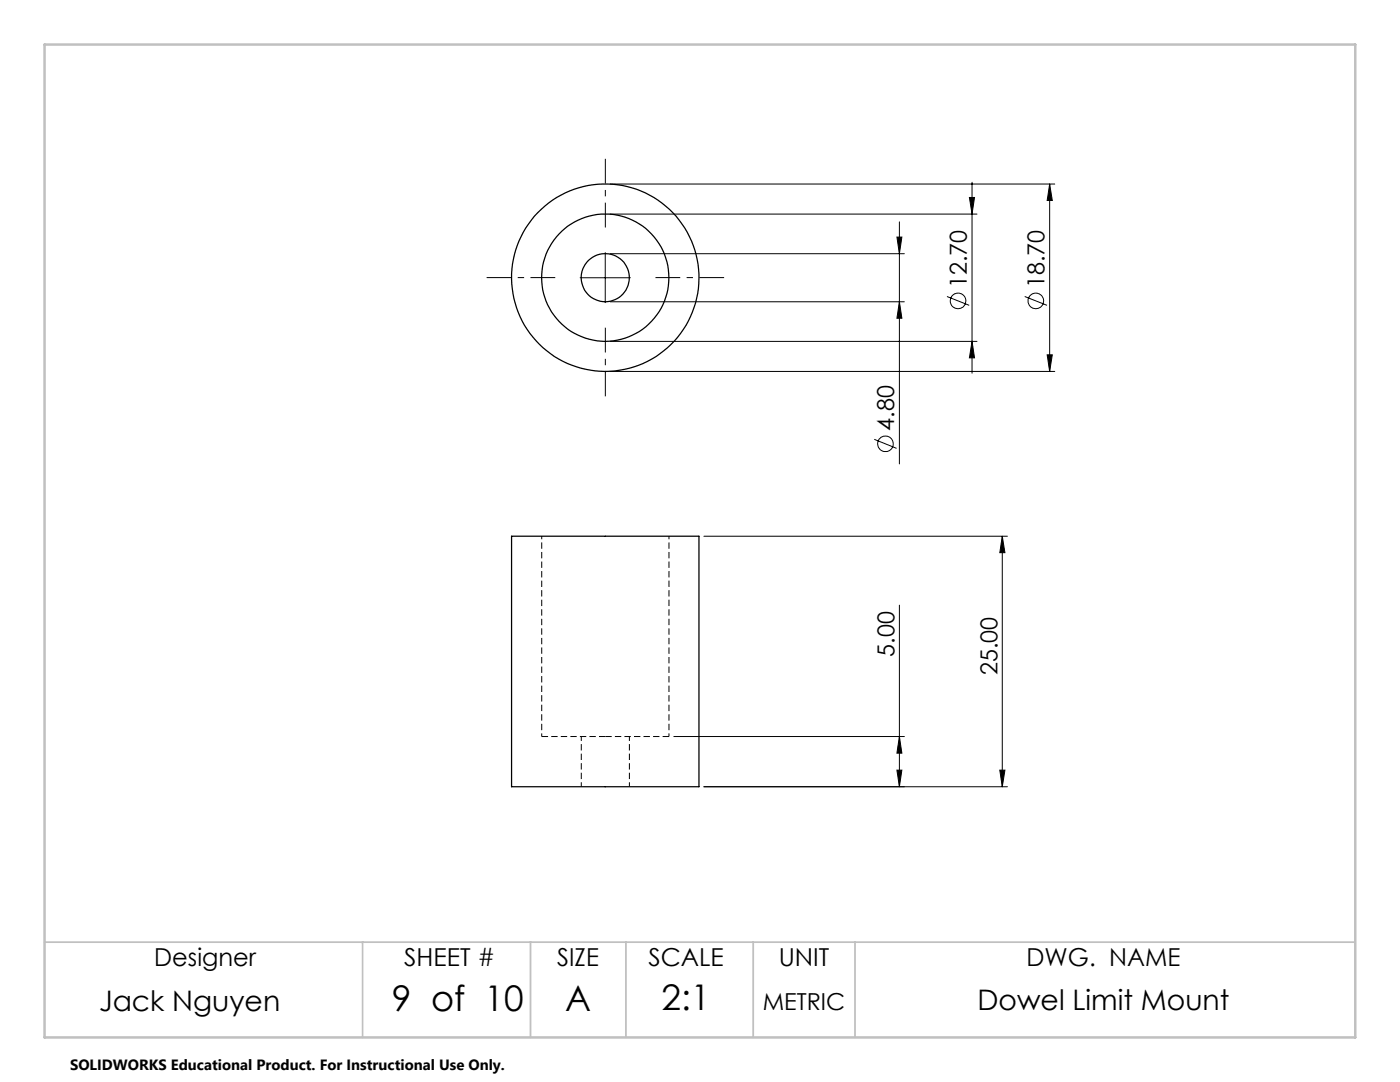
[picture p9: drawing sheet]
<svg xmlns="http://www.w3.org/2000/svg" width="279mm" height="216mm" viewBox="0 0 279 216" stroke-linecap="round" stroke-linejoin="round" font-family="sans-serif">
<path d="M108.1 147h12.7M120.8 147h12.7" fill="none" stroke="#000" stroke-width=".2" stroke-dasharray="1.3 .6" stroke-linecap="butt"/>
<path d="M108.1 107v40M133.5 147v-40" fill="none" stroke="#000" stroke-width=".2" stroke-dasharray="1.3 .6" stroke-dashoffset=".6" stroke-linecap="butt"/>
<path d="M116 147v10M125.6 157v-10" fill="none" stroke="#000" stroke-width=".2" stroke-dasharray="1.3 .6" stroke-dashoffset=".4" stroke-linecap="butt"/>
<g fill="none" stroke="#000" stroke-width=".25">
<path d="M102.1 107h37.4v50h-37.4z"/>
<circle cx="120.8" cy="55.4" r="4.8"/>
<circle cx="120.8" cy="55.4" r="18.7"/>
<circle cx="120.8" cy="55.4" r="12.7"/>
</g>
<g fill="none" stroke="#000" stroke-width=".2">
<path d="M121.8 36.7h88.7M193.5 39.4h1l-.5 3.3zM194 36.4v38.1M209.5 36.7l.5 3.3h-1zM209.5 36.7v37.4M115.8 55.4h10M120.8 50.4v10M121.8 42.7h73.2M121.8 50.6h58.7M179 47.3h1l-.5 3.3zM179.5 44.3v48.3M189 59.2l4.4 1.7"/>
<path d="M204.5 59.2l4.5 1.7M121.8 68.1h73.2M121.8 60.2h58.7M121.8 74.1h88.7M179.5 60.2l.5 3.3h-1zM194 68.1l.5 3.3h-1zM209 70.8h1l-.5 3.3zM174.5 87.7l4.4 1.8M140.5 107h60.5M200 107l.6 3.3h-1.1zM200 107v50M179.5 120.8v36.2"/>
<path d="M134.5 147h46M140.5 157h60.5M179 153.7h1l-.5 3.3zM179.5 147l.5 3.3h-1zM199.5 153.7h1.1l-.6 3.3z"/>
<circle cx="191.2" cy="60" r="1.55"/>
<circle cx="206.7" cy="60" r="1.55"/>
<circle cx="176.7" cy="88.6" r="1.56"/>
</g>
<path d="M110.8 55.4h-13.7M120.8 45.4v-13.7M130.8 55.4h13.7M120.8 65.4v13.7" fill="none" stroke="#000" stroke-width=".2" stroke-dasharray="15.2 1.3 1.3 1.3" stroke-dashoffset="10.3" stroke-linecap="butt"/>
<path d="M8.9 188h261.6M72.4 188v19M105.9 188v19M124.9 188v19M150.3 188v19M170.6 188v19" fill="none" stroke="#c0c0c0" stroke-width=".35"/>
<path d="M8.9 8.9h261.6v198.1h-261.6z" fill="none" stroke="#c0c0c0" stroke-width=".5"/>
<g fill="#000">
<path d="M179.5 147l.5 3.3h-1zM179 153.7h1l-.5 3.3zM193.5 39.4h1l-.5 3.3zM194 68.1l.5 3.3h-1zM179 47.3h1l-.5 3.3zM179.5 60.2l.5 3.3h-1zM209.5 36.7l.5 3.3h-1zM209 70.8h1l-.5 3.3z"/>
<path d="M199.5 153.7h1.1l-.6 3.3zM200 107l.6 3.3h-1.1z"/>
</g>
<g font-size="7.1">
<text x="78.2" y="201.7">9 of 10</text>
<text x="112.8" y="201.7">A</text>
<text x="132" y="201.6">2:1</text>
</g>
<g font-size="5.6">
<text x="19.8" y="201.7">Jack Nguyen</text>
<text x="195.1" y="201.6">Dowel Limit Mount</text>
</g>
<g font-size="4.9">
<text x="30.8" y="192.8">Designer</text>
<text x="80.7" y="192.8">SHEET #</text>
<text x="111.2" y="192.8">SIZE</text>
<text x="129.4" y="192.8">SCALE</text>
<text x="155.4" y="192.8">UNIT</text>
<text x="204.9" y="192.8">DWG. NAME</text>
</g>
<g font-size="4.7">
<text x="192.9" y="57.5" transform="rotate(-90 192.9 57.5)">12.70</text>
<text x="208.4" y="57.5" transform="rotate(-90 208.4 57.5)">18.70</text>
<text x="178.4" y="86" transform="rotate(-90 178.4 86)">4.80</text>
<text x="178.5" y="131.1" transform="rotate(-90 178.5 131.1)">5.00</text>
<text x="199" y="134.7" transform="rotate(-90 199 134.7)">25.00</text>
<text x="152.2" y="201.6">METRIC</text>
</g>
<text font-size="3" x="14" y="213.5">SOLIDWORKS Educational Product. For Instructional Use Only.</text>
</svg>
